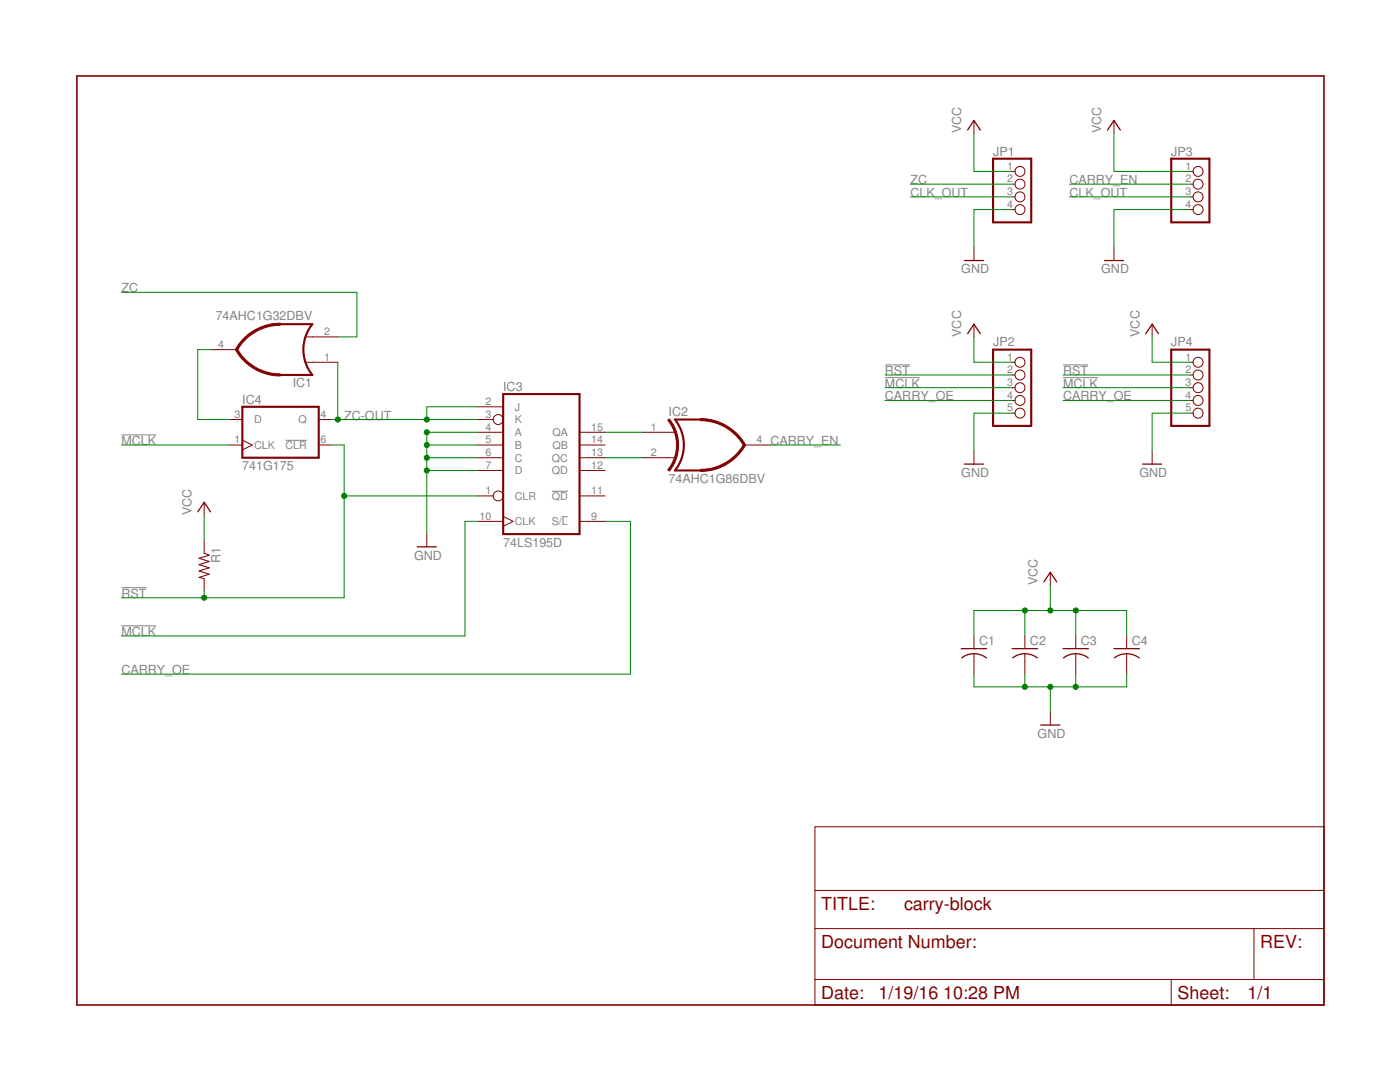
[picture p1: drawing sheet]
<svg xmlns="http://www.w3.org/2000/svg" width="279mm" height="216mm" viewBox="0 0 279 216" stroke-linecap="round" stroke-linejoin="round" font-family="sans-serif">
<path d="M176.6 75.4h7M176.6 72.8h5M212.2 75.4h6.9M212.2 72.8h4.9M24.2 86.8h7M57 87.9h4.3M110.1 98h3.2M24.2 117.3h5M112.1 103.1h1.2M24.2 124.9h7" fill="none" stroke="#808080" stroke-width=".2"/>
<g fill="none" stroke="#800000" stroke-width=".25">
<path d="M193.1 26l1.3-2 1.2 2M221 26l1.3-2 1.3 2M192.5 52h3.8M220.4 52h3.8M193.1 66.6l1.3-1.9 1.2 1.9M228.7 66.6l1.2-1.9 1.3 1.9M192.5 92.6h3.8M228 92.6h3.8M39.5 102.1l1.2-1.9 1.3 1.9M83.3 109.1h3.8M208.3 116.1l1.3-1.9 1.3 1.9M191.8 129.4h5.1"/>
<path d="M194.4 130.4l1.5 .3 1 .6M194.4 130.5l-1.6 .2-.9 .6M202 129.4h5.1M204.5 130.4l1.6 .3 .9 .6M204.5 130.5l-1.5 .2-.9 .6M212.2 129.4h5M214.7 130.4l1.6 .3 .9 .6M214.7 130.5l-1.6 .2-.9 .6M222.3 129.4h5.1M224.9 130.4l1.5 .3 1 .6M224.9 130.5l-1.6 .2-.9 .6M207.7 144.7h3.8"/>
</g>
<g fill="none" stroke="#800000" stroke-width=".2">
<path d="M194.4 24v2.6M202 34.2h.6M202 36.7h.6M202 39.3h.6M222.3 24v2.6M237.6 34.2h.5M237.6 36.7h.5M237.6 39.3h.5M194.4 49.4v2.6M202 41.8h.6M222.3 49.4v2.6M237.6 41.8h.5"/>
<path d="M42 69.8h5.1M61.1 72.3h6.3M61.1 67.2h6.3M194.4 64.7v2.5M202 72.3h.6M202 74.8h.6M202 77.4h.6M202 79.9h.6M229.9 64.7v2.5M237.6 72.3h.5M237.6 74.8h.5M237.6 77.4h.5"/>
<path d="M237.6 79.9h.5M45.8 83.7h2.6M45.8 88.8h2.6M48.4 87.8l1.9 1-1.9 1M63.6 83.7h2.5M63.6 88.8h2.5M95.3 83.7h3.1M95.3 88.8h5.1M95.3 86.3h5.1M95.3 91.3h5.1M95.3 99h3.1M95.3 81.2h5.1"/>
<path d="M95.3 93.9h5.1M115.7 88.8h5M115.7 86.3h5M115.7 91.3h5M115.7 99h5M115.7 93.9h5M128.4 86.3h6.3M128.4 91.3h6.3M148.7 88.8h5.1M194.4 90.1v2.5M202 82.4h.6M229.9 90.1v2.5"/>
<path d="M237.6 82.4h.5M40.7 100.2v2.6M40.7 107.8v2.6M40.7 115.5v2.5M85.2 106.6v2.5M95.3 104h5.1M100.4 103l2 1-2 1M115.7 104h5M209.6 114.2v2.5M194.4 126.9v2.5M194.4 130.5v4M204.5 126.9v2.5"/>
<path d="M204.5 130.5v4M214.7 126.9v2.5M214.7 130.5v4M224.9 126.9v2.5M224.9 130.5v4M209.6 142.1v2.6M162.6 165h101.6v35.5h-101.6zM162.6 177.7h101.6M162.6 185.3h101.6M162.6 195.5h101.6M233.7 195.5v5M250.3 185.3v10.2"/>
<circle cx="203.6" cy="34.2" r=".99"/>
<circle cx="203.6" cy="36.7" r=".99"/>
<circle cx="203.6" cy="39.3" r=".99"/>
<circle cx="239.1" cy="36.7" r=".99"/>
<circle cx="239.1" cy="34.2" r=".99"/>
<circle cx="239.1" cy="39.3" r=".99"/>
<circle cx="203.6" cy="41.8" r=".99"/>
<circle cx="239.1" cy="41.8" r=".99"/>
<circle cx="203.6" cy="77.4" r=".99"/>
<circle cx="203.6" cy="74.8" r=".99"/>
<circle cx="203.6" cy="72.3" r=".99"/>
<circle cx="203.6" cy="79.9" r=".99"/>
<circle cx="239.1" cy="72.3" r=".99"/>
<circle cx="239.1" cy="74.8" r=".99"/>
<circle cx="239.1" cy="77.4" r=".99"/>
<circle cx="239.1" cy="79.9" r=".99"/>
<circle cx="99.4" cy="99" r=".99"/>
<circle cx="99.4" cy="83.7" r=".99"/>
<circle cx="203.6" cy="82.4" r=".99"/>
<circle cx="239.1" cy="82.4" r=".99"/>
</g>
<path d="M15.3 15.2h248.9v185.3h-248.9z" fill="none" stroke="#800000" stroke-width=".32"/>
<path d="M198.2 31.7h7.6v12.7h-7.6zM233.7 31.7h7.7v12.7h-7.7zM56 64.7h6.3a8 8 0 0 0 0 10.1h-6.3M100.4 78.6h15.3v28h-15.3zM198.2 69.8h7.6v15.2h-7.6zM233.7 69.8h7.7v15.2h-7.7zM48.4 81.2h15.2v10.1h-15.2zM139.8 83.7h-5.1a8.1 8.1 0 0 1 0 10.2h5.1" fill="none" stroke="#800000" stroke-width=".42"/>
<g fill="#800000" stroke="#800000" stroke-width=".2">
<path d="M48.3 67.9a10.3 10.3 0 0 1 7.6-3.4v.4a9.9 9.9 0 0 0-8.6 5l-.3-.2z" fill-rule="evenodd"/>
<path d="M47 69.8l.3-.2a9.9 9.9 0 0 0 8.6 5v.4a10.2 10.2 0 0 1-8.9-5.2z" fill-rule="evenodd"/>
<path d="M139.8 93.7a10 10 0 0 0 8.6-5.1l.4 .3a10.4 10.4 0 0 1-9 5.2z" fill-rule="evenodd"/>
<path d="M139.8 83.5a10.4 10.4 0 0 1 9 5.3l-.4 .1a9.9 9.9 0 0 0-8.6-5z" fill-rule="evenodd"/>
<path d="M133.3 83.8l.3-.2a8.2 8.2 0 0 1 0 10.4l-.3-.3a7.9 7.9 0 0 0 0-9.9z" fill-rule="evenodd"/>
</g>
<path d="M40.7 110.4l1.1 .4-2.1 .6 2.1 .6-2.1 .7 2.1 .6-2.1 .6 2.1 .7-2.1 .6 1 .3" fill="none" stroke="#800000" stroke-width=".21"/>
<g fill="none" stroke="#008000" stroke-width=".2">
<path d="M181.7 36.7h20.3M181.7 39.3h20.3M194.4 26.6v7.6h7.6M213.4 36.7h24.2M213.4 39.3h24.2M222.3 26.6v7.6h15.3M24.2 58.3h47v8.9h-3.8M202 41.8h-7.6v7.6M237.6 41.8h-15.3v7.6M42 69.8h-2.5v13.9h6.3M67.4 72.3v11.4M176.6 77.4h25.4"/>
<path d="M176.6 74.8h25.4M176.6 79.9h25.4M194.4 67.2v5.1h7.6M212.2 77.4h25.4M212.2 74.8h25.4M212.2 79.9h25.4M229.9 67.2v5.1h7.7M24.2 88.8h21.6M66.1 88.8h2.6v30.5h-44.5M66.1 83.7h29.2M68.7 99h26.6M85.2 88.8h10.1"/>
<path d="M85.2 91.3h10.1M85.2 93.9h10.1M95.3 86.3h-10.1v20.3M95.3 81.2h-10.1v2.5M120.7 86.3h7.7M120.7 91.3h7.7M153.8 88.8h13.9M202 82.4h-7.6v7.7M237.6 82.4h-7.7v7.7M40.7 102.8v5M40.7 118v1.3M95.3 104h-2.5v22.9h-68.6"/>
<path d="M120.7 104h5.1v30.5h-101.6M209.6 116.7v5.1M194.4 126.9v-5.1h30.5v5.1M194.4 134.5v2.6h30.5v-2.6M204.5 121.8v5.1M204.5 134.5v2.6M209.6 137.1v5M214.7 121.8v5.1M214.7 134.5v2.6"/>
</g>
<g fill="#008000" stroke="#008000" stroke-width=".2">
<circle cx="214.7" cy="137.1" r=".51"/>
<circle cx="204.5" cy="137.1" r=".51"/>
<circle cx="209.6" cy="137.1" r=".51"/>
<circle cx="85.2" cy="86.3" r=".51"/>
<circle cx="85.2" cy="88.8" r=".51"/>
<circle cx="85.2" cy="91.3" r=".51"/>
<circle cx="85.2" cy="93.9" r=".51"/>
<circle cx="204.5" cy="121.8" r=".51"/>
<circle cx="214.7" cy="121.8" r=".51"/>
<circle cx="209.6" cy="121.8" r=".51"/>
<circle cx="67.4" cy="83.7" r=".51"/>
<circle cx="85.2" cy="83.7" r=".51"/>
<circle cx="40.7" cy="119.3" r=".51"/>
<circle cx="68.7" cy="99" r=".51"/>
</g>
<g font-size="3.6" fill="#800000">
<text x="163.9" y="181.5">TITLE:</text>
<text x="180.4" y="181.5">carry-block</text>
<text x="163.9" y="189.1">Document Number:</text>
<text x="251.5" y="189.1">REV:</text>
<text x="163.9" y="199.3">Date:</text>
<text x="175.3" y="199.3">1/19/16</text>
<text x="188.3" y="199.3">10:28 PM</text>
<text x="235" y="199.3">Sheet:</text>
<text x="249" y="199.3">1/1</text>
</g>
<g font-size="2.5" fill="#808080">
<text x="191.8" y="26.6" transform="rotate(-90 191.8 26.6)">VCC</text>
<text x="219.8" y="26.6" transform="rotate(-90 219.8 26.6)">VCC</text>
<text x="198.2" y="31">JP1</text>
<text x="233.7" y="31">JP3</text>
<text x="181.7" y="36.7">ZC</text>
<text x="181.7" y="39.3">CLK_OUT</text>
<text x="213.4" y="39.3">CLK_OUT</text>
<text x="213.4" y="36.7">CARRY_EN</text>
<text x="24.2" y="58.3">ZC</text>
<text x="191.8" y="54.5">GND</text>
<text x="219.8" y="54.5">GND</text>
<text x="43" y="63.9">74AHC1G32DBV</text>
<text x="191.8" y="67.2" transform="rotate(-90 191.8 67.2)">VCC</text>
<text x="198.2" y="69.1">JP2</text>
<text x="227.4" y="67.2" transform="rotate(-90 227.4 67.2)">VCC</text>
<text x="233.7" y="69.1">JP4</text>
<text x="58.4" y="77.2">IC1</text>
<text x="176.6" y="77.4">MCLK</text>
<text x="176.6" y="74.8">RST</text>
<text x="212.2" y="77.4">MCLK</text>
<text x="212.2" y="74.8">RST</text>
<text x="48.4" y="80.5">IC4</text>
<text x="68.7" y="83.7">ZC-OUT</text>
<text x="100.4" y="78">IC3</text>
<text x="133.4" y="83.1">IC2</text>
<text x="176.6" y="79.9">CARRY_OE</text>
<text x="212.2" y="79.9">CARRY_OE</text>
<text x="24.2" y="88.8">MCLK</text>
<text x="153.8" y="88.8">CARRY_EN</text>
<text x="48.4" y="93.9">741G175</text>
<text x="191.8" y="95.1">GND</text>
<text x="227.4" y="95.1">GND</text>
<text x="133.4" y="96.4">74AHC1G86DBV</text>
<text x="38.2" y="102.8" transform="rotate(-90 38.2 102.8)">VCC</text>
<text x="44" y="112.3" transform="rotate(-90 44 112.3)">R1</text>
<text x="82.6" y="111.7">GND</text>
<text x="100.4" y="109.1">74LS195D</text>
<text x="24.2" y="119.3">RST</text>
<text x="207.1" y="116.7" transform="rotate(-90 207.1 116.7)">VCC</text>
<text x="24.2" y="126.9">MCLK</text>
<text x="195.4" y="128.8">C1</text>
<text x="205.6" y="128.8">C2</text>
<text x="215.7" y="128.8">C3</text>
<text x="225.9" y="128.8">C4</text>
<text x="24.2" y="134.5">CARRY_OE</text>
<text x="207.1" y="147.2">GND</text>
</g>
<g font-size="2.1" fill="#808080">
<text x="201" y="33.8">1</text>
<text x="236.6" y="33.8">1</text>
<text x="201" y="36.4">2</text>
<text x="201" y="38.9">3</text>
<text x="201" y="41.5">4</text>
<text x="236.6" y="36.4">2</text>
<text x="236.6" y="38.9">3</text>
<text x="236.6" y="41.5">4</text>
<text x="43.6" y="69.4">4</text>
<text x="64.7" y="71.9">1</text>
<text x="64.7" y="66.9">2</text>
<text x="201" y="71.9">1</text>
<text x="236.6" y="71.9">1</text>
<text x="201" y="74.5">2</text>
<text x="201" y="77">3</text>
<text x="236.6" y="74.5">2</text>
<text x="236.6" y="77">3</text>
<text x="46.8" y="83.4">3</text>
<text x="64" y="83.4">4</text>
<text x="96.9" y="80.8">2</text>
<text x="96.9" y="83.4">3</text>
<text x="102.8" y="81.9">J</text>
<text x="201" y="79.6">4</text>
<text x="201" y="82.1">5</text>
<text x="236.6" y="79.6">4</text>
<text x="236.6" y="82.1">5</text>
<text x="46.8" y="88.4">1</text>
<text x="50.7" y="84.5">D</text>
<text x="50.7" y="89.6">CLK</text>
<text x="57" y="89.6">CLR</text>
<text x="59.6" y="84.5">Q</text>
<text x="64" y="88.4">6</text>
<text x="96.9" y="85.9">4</text>
<text x="96.9" y="88.4">5</text>
<text x="102.8" y="84.5">K</text>
<text x="102.8" y="87">A</text>
<text x="102.8" y="89.6">B</text>
<text x="110.2" y="89.6">QB</text>
<text x="110.2" y="87">QA</text>
<text x="118" y="88.4">14</text>
<text x="118" y="85.9">15</text>
<text x="129.9" y="85.9">1</text>
<text x="151" y="88.4">4</text>
<text x="96.9" y="91">6</text>
<text x="96.9" y="93.5">7</text>
<text x="102.8" y="92.1">C</text>
<text x="102.8" y="94.6">D</text>
<text x="110.1" y="94.6">QD</text>
<text x="110.1" y="92.1">QC</text>
<text x="118" y="93.5">12</text>
<text x="118" y="91">13</text>
<text x="129.9" y="91">2</text>
<text x="96.9" y="98.6">1</text>
<text x="102.8" y="99.7">CLR</text>
<text x="110.1" y="99.7">QD</text>
<text x="118" y="98.6">11</text>
<text x="95.7" y="103.7">10</text>
<text x="102.8" y="104.8">CLK</text>
<text x="110.1" y="104.8">S/L</text>
<text x="118" y="103.7">9</text>
</g>
</svg>
